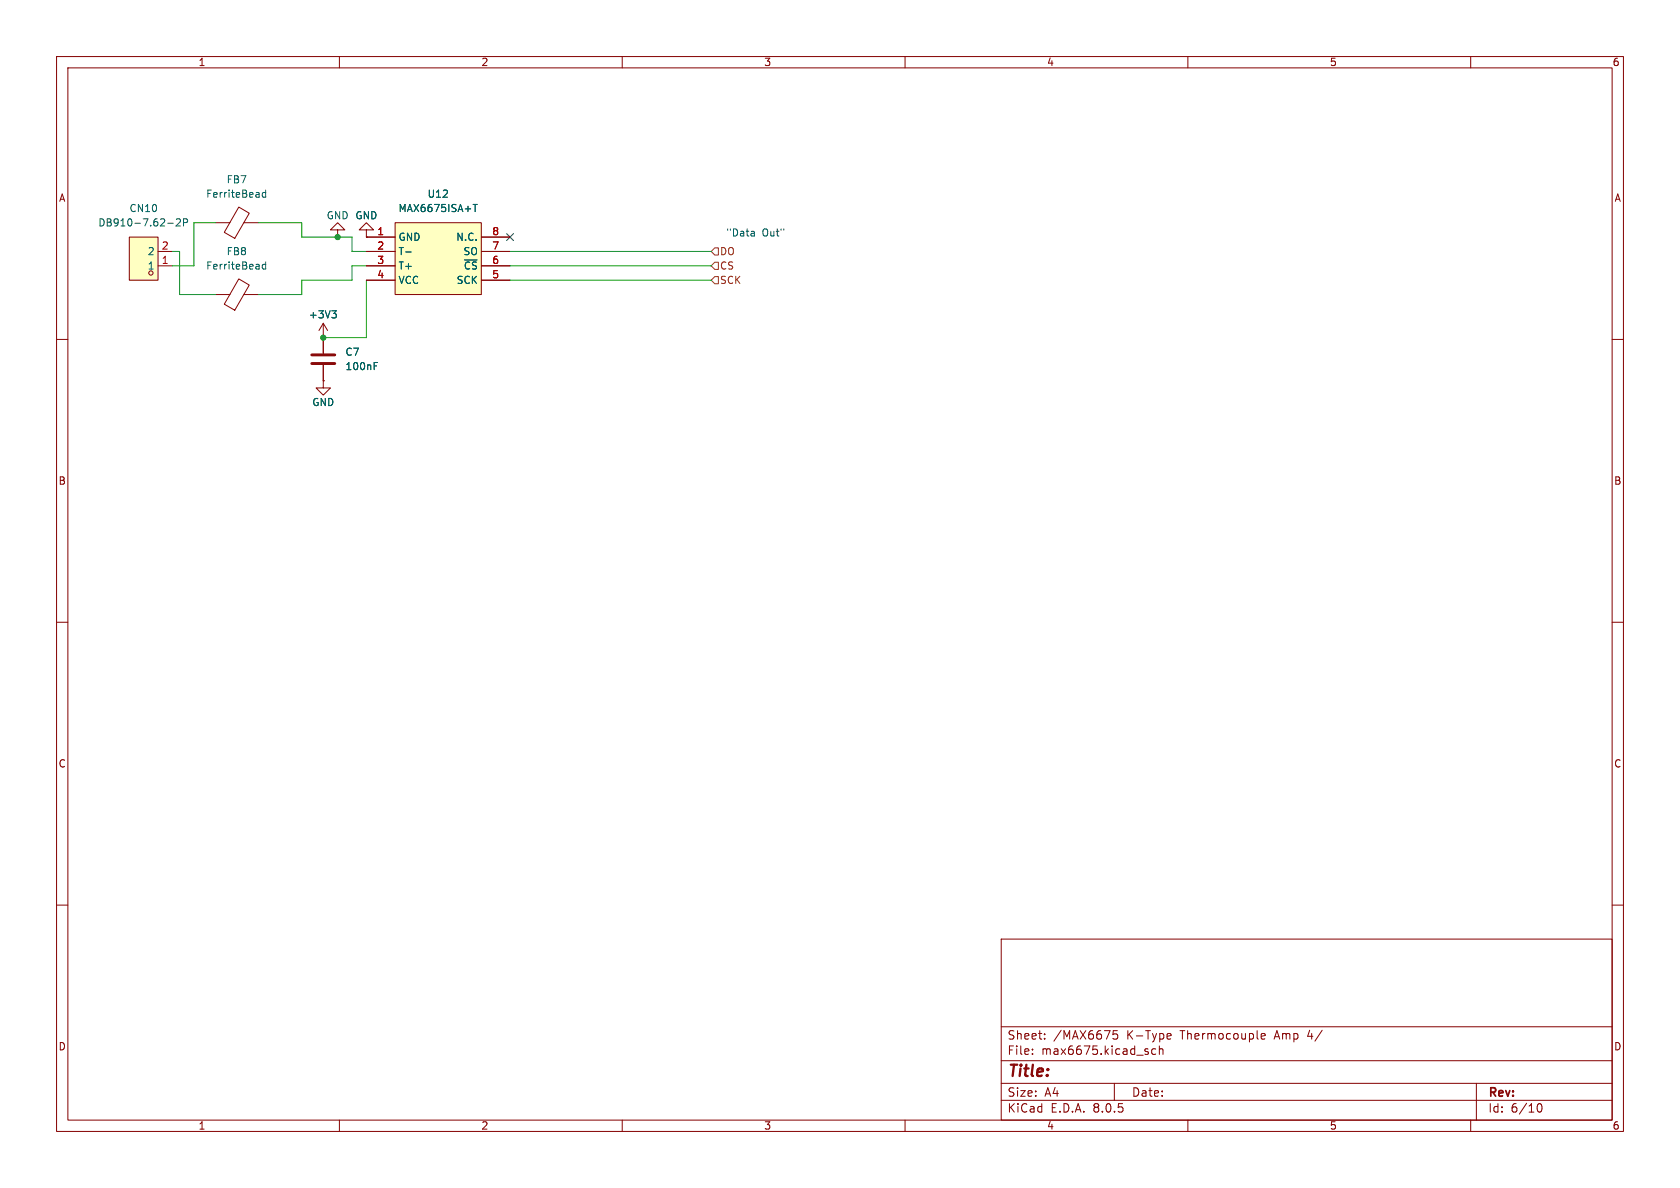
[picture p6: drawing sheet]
<svg xmlns="http://www.w3.org/2000/svg" width="297mm" height="210mm" viewBox="0 0 297 210" stroke-linecap="round" stroke-linejoin="round" font-family="sans-serif">
<g fill="none" stroke="#840000" stroke-width=".18">
<path d="M10 10h277v190h-277zM12 12h273v186h-273zM60 10v2M110 10v2M160 10v2M210 10v2M260 10v2M10 60h2M285 60h2M10 110h2M285 110h2M10 160h2"/>
<path d="M285 160h2M177 166h108v32h-108zM60 198v2M110 198v2M160 198v2M177 194.5h108M177 191.5h108M177 187.5h108M177 181.5h108M182.5 186.3v.1M182.5 185.5v.1M184.7 183.6v.1"/>
<path d="M184.7 182.8v.1M197 191.5v3M197.5 182.2h-.7l-.1 .7 .3-.1h.5l.1 .3-.1 .5-.2 .1-.6-.1M204.3 185.5l-.4-.1-.3 .3v.4l.1 .2h.6M205 185.5l.2-.1 .3 .1 .1 .9M205 184.9v1.5M206.5 182.7l.5 .1v.3l-.7 .1M207 183.6l-.5 .1M210 198v2M223 183.2l.7-.1-.1-.3-.4-.1-.2 .2v.7h.6M260 198v2M261 191.5v6.5"/>
<path d="M271.7 195.7l.2-.5 .2-.1a.8 .8 0 0 1 .5 .7 .8 .8 0 0 1-.5 .8l-.2-.1-.2-.5"/>
</g>
<path d="M22.9 41.9h5v7.6h-5z" fill="#ffffc2"/>
<g fill="none" stroke="#840000" stroke-width=".18">
<path d="M22.9 41.9h5v7.6h-5zM27.9 47h2.6M27.9 44.5h2.6M59.7 40.6h1.3l-1.3-1.2-1.3 1.2h1.3v1.3M59.7 41.9h.1M64.8 40.6h1.2l-1.2-1.2-1.3 1.2h1.3v1.3M64.8 41.9h.1"/>
<circle cx="26.7" cy="48.3" r=".38"/>
</g>
<path d="M29.7 39.5h.9M31.2 38.8l.5-.1 .2 .3-.8 .9h.8M32.4 39.3h.7l.1-.2-.1-.3-.7-.1v1.2" fill="none" stroke="#006464" stroke-width=".18"/>
<path d="M69.8 39.4h15.3v12.7h-15.3z" fill="#ffffc2"/>
<g fill="none" stroke="#840000" stroke-width=".18">
<path d="M38.1 39.4h2.5M42.2 36.6l1.9 1.1-2.6 4.4-1.9-1zM43.1 39.4h2.6M69.8 39.4h15.3v12.7h-15.3zM38.1 52.1h2.5M42.2 49.3l1.9 1.1-2.6 4.4-1.9-1zM43.1 52.1h2.6M57.1 59.7h.1M57.1 57.2v5.3M57.1 57.2l-.7 1.2M57.1 57.2l.8 1.2M64.8 41.9h.1"/>
<path d="M64.8 41.9h5M64.8 44.5h5M64.8 47h5M64.8 49.5h5M85.1 41.9h5.1M85.1 44.5h5.1M85.1 47h5.1M85.1 49.5h5.1M57.1 67.3v1.3h1.3l-1.3 1.3-1.2-1.3h1.2M57.1 67.3h.1M57.1 64.5v2.8"/>
</g>
<path d="M47 33.6v1.3M47 34.1l-.4-.1-.2 .3 .1 .5h.5M83.6 36.1h.8M84 36.1v1.3M47 46.3v1.3M47 46.8l-.4-.1-.2 .3 .1 .5h.5M58.7 54.9h.7l-.4 .5M59.2 55.4l.2 .3v.3l-.2 .2M71.7 44.5h1M66.2 64.7h.4M66.2 64.1h.6" fill="none" stroke="#006464" stroke-width=".18"/>
<path d="M55.1 64.3h4.1M55.1 62.7h4.1" fill="none" stroke="#840000" stroke-width=".51"/>
<path d="M126.4 43.8h.6v1.3h-.6l-.7-.6zM126.4 48.9h.6v1.3h-.6l-.7-.7zM126.4 46.4h.6v1.2h-.6l-.7-.6z" fill="none" stroke="#725600" stroke-width=".18"/>
<path d="M133.2 40.9l.2 .2v.6M133.4 41.7h-.5M133.4 41.2h-.5" fill="none" stroke="#0000c2" stroke-width=".18"/>
<path d="M38.1 39.4h-3.8v7.6h-3.8M45.7 39.4h7.6v2.5h8.9v2.6h2.6M30.5 44.5h1.2v7.6h6.4M64.8 47h-2.6v2.5h-8.9v2.6h-7.6M64.8 49.5v10.2h-7.7M90.2 47h35.5M90.2 44.5h35.5M90.2 49.5h35.5" fill="none" stroke="#009600" stroke-width=".18"/>
<path d="M89.6 41.3l1.2 1.2M90.8 41.3l-1.2 1.2" fill="none" stroke="#000084" stroke-width=".18"/>
<g fill="#009600" stroke="#009600" stroke-width=".18">
<circle cx="59.7" cy="41.9" r=".46"/>
<circle cx="57.1" cy="59.7" r=".46"/>
</g>
<text font-size="2.8" fill="#840000" x="178" y="190.9">Title:</text>
<g font-size="2.1" fill="#840000">
<text x="178" y="184">Sheet:</text>
<text x="186.2" y="184">/MAX6675</text>
<text x="199.2" y="184">K-Type</text>
<text x="208.8" y="184">Thermocouple</text>
<text x="225.6" y="184">Amp</text>
<text x="231.6" y="184">4/</text>
<text x="178" y="186.7">File:</text>
<text x="184.1" y="186.7">max6675.kicad_sch</text>
<text x="178" y="196.9">KiCad</text>
<text x="178" y="194.1">Size:</text>
<text x="184.7" y="194.1">A4</text>
<text x="185.7" y="196.9">E.D.A.</text>
<text x="193.3" y="196.9">8.0.5</text>
<text x="200" y="194.1">Date:</text>
<text x="263" y="194.3">Rev:</text>
<text x="263" y="196.9">Id:</text>
<text x="267.1" y="196.9">6/10</text>
</g>
<g font-size="1.8" fill="#840000">
<text x="35" y="11.9">1</text>
<text x="85" y="11.9">2</text>
<text x="135" y="11.9">3</text>
<text x="185" y="11.9">4</text>
<text x="235" y="11.9">5</text>
<text x="285" y="11.9">6</text>
<text x="10.3" y="35.9">A</text>
<text x="285.3" y="35.9">A</text>
<text x="10.3" y="85.9">B</text>
<text x="285.3" y="85.9">B</text>
<text x="10.3" y="135.9">C</text>
<text x="285.3" y="135.9">C</text>
<text x="10.3" y="185.9">D</text>
<text x="285.3" y="185.9">D</text>
<text x="35" y="199.9">1</text>
<text x="85" y="199.9">2</text>
<text x="135" y="199.9">3</text>
<text x="185" y="199.9">4</text>
<text x="235" y="199.9">5</text>
<text x="285" y="199.9">6</text>
</g>
<g font-size="1.8" fill="#006464">
<text x="36.3" y="35.2">FerriteBead</text>
<text x="40" y="32.6">FB7</text>
<text x="75.5" y="35.2">U12</text>
<text x="17.3" y="40.2">DB910-7.62-2P</text>
<text x="22.8" y="37.7">CN10</text>
<text x="57.7" y="39">GND GND</text>
<text x="62.7" y="39">GND</text>
<text x="70.4" y="37.7">MAX6675ISA+T</text>
<text x="26" y="47.9">1</text>
<text x="26" y="45.3">2</text>
<text x="36.3" y="47.9">FerriteBead</text>
<text x="40" y="45.3">FB8</text>
<text x="70.4" y="42.8">GND</text>
<text x="70.4" y="45.3">T-</text>
<text x="70.4" y="47.9">T+</text>
<text x="80.6" y="42.8">N.C.</text>
<text x="81.8" y="45.3">SO</text>
<text x="81.9" y="47.9">~{CS}</text>
<text x="70.4" y="50.4">VCC</text>
<text x="80.6" y="50.4">SCK</text>
<text x="54.5" y="56.5">+3V3</text>
<text x="61" y="63.1">C7</text>
<text x="61" y="65.6">100nF</text>
<text x="55.1" y="72">GND</text>
</g>
<g font-size="1.8" fill="#a90000">
<text x="66.6" y="41.7">1</text>
<text x="86.9" y="41.7">8</text>
<text x="28.5" y="46.7">1</text>
<text x="28.5" y="44.2">2</text>
<text x="66.6" y="44.2">2</text>
<text x="66.6" y="46.7">3</text>
<text x="86.9" y="46.7">6</text>
<text x="86.9" y="44.2">7</text>
<text x="66.6" y="49.3">4</text>
<text x="86.9" y="49.3">5</text>
</g>
<g font-size="1.8" fill="#725600">
<text x="127.2" y="45.3">DO</text>
<text x="127.2" y="47.9">CS</text>
<text x="127.2" y="50.4">SCK</text>
</g>
<g font-size="1.8" fill="#0000c2">
<text x="128.3" y="42">&quot;Data</text>
<text x="134.7" y="42">Out&quot;</text>
</g>
</svg>
